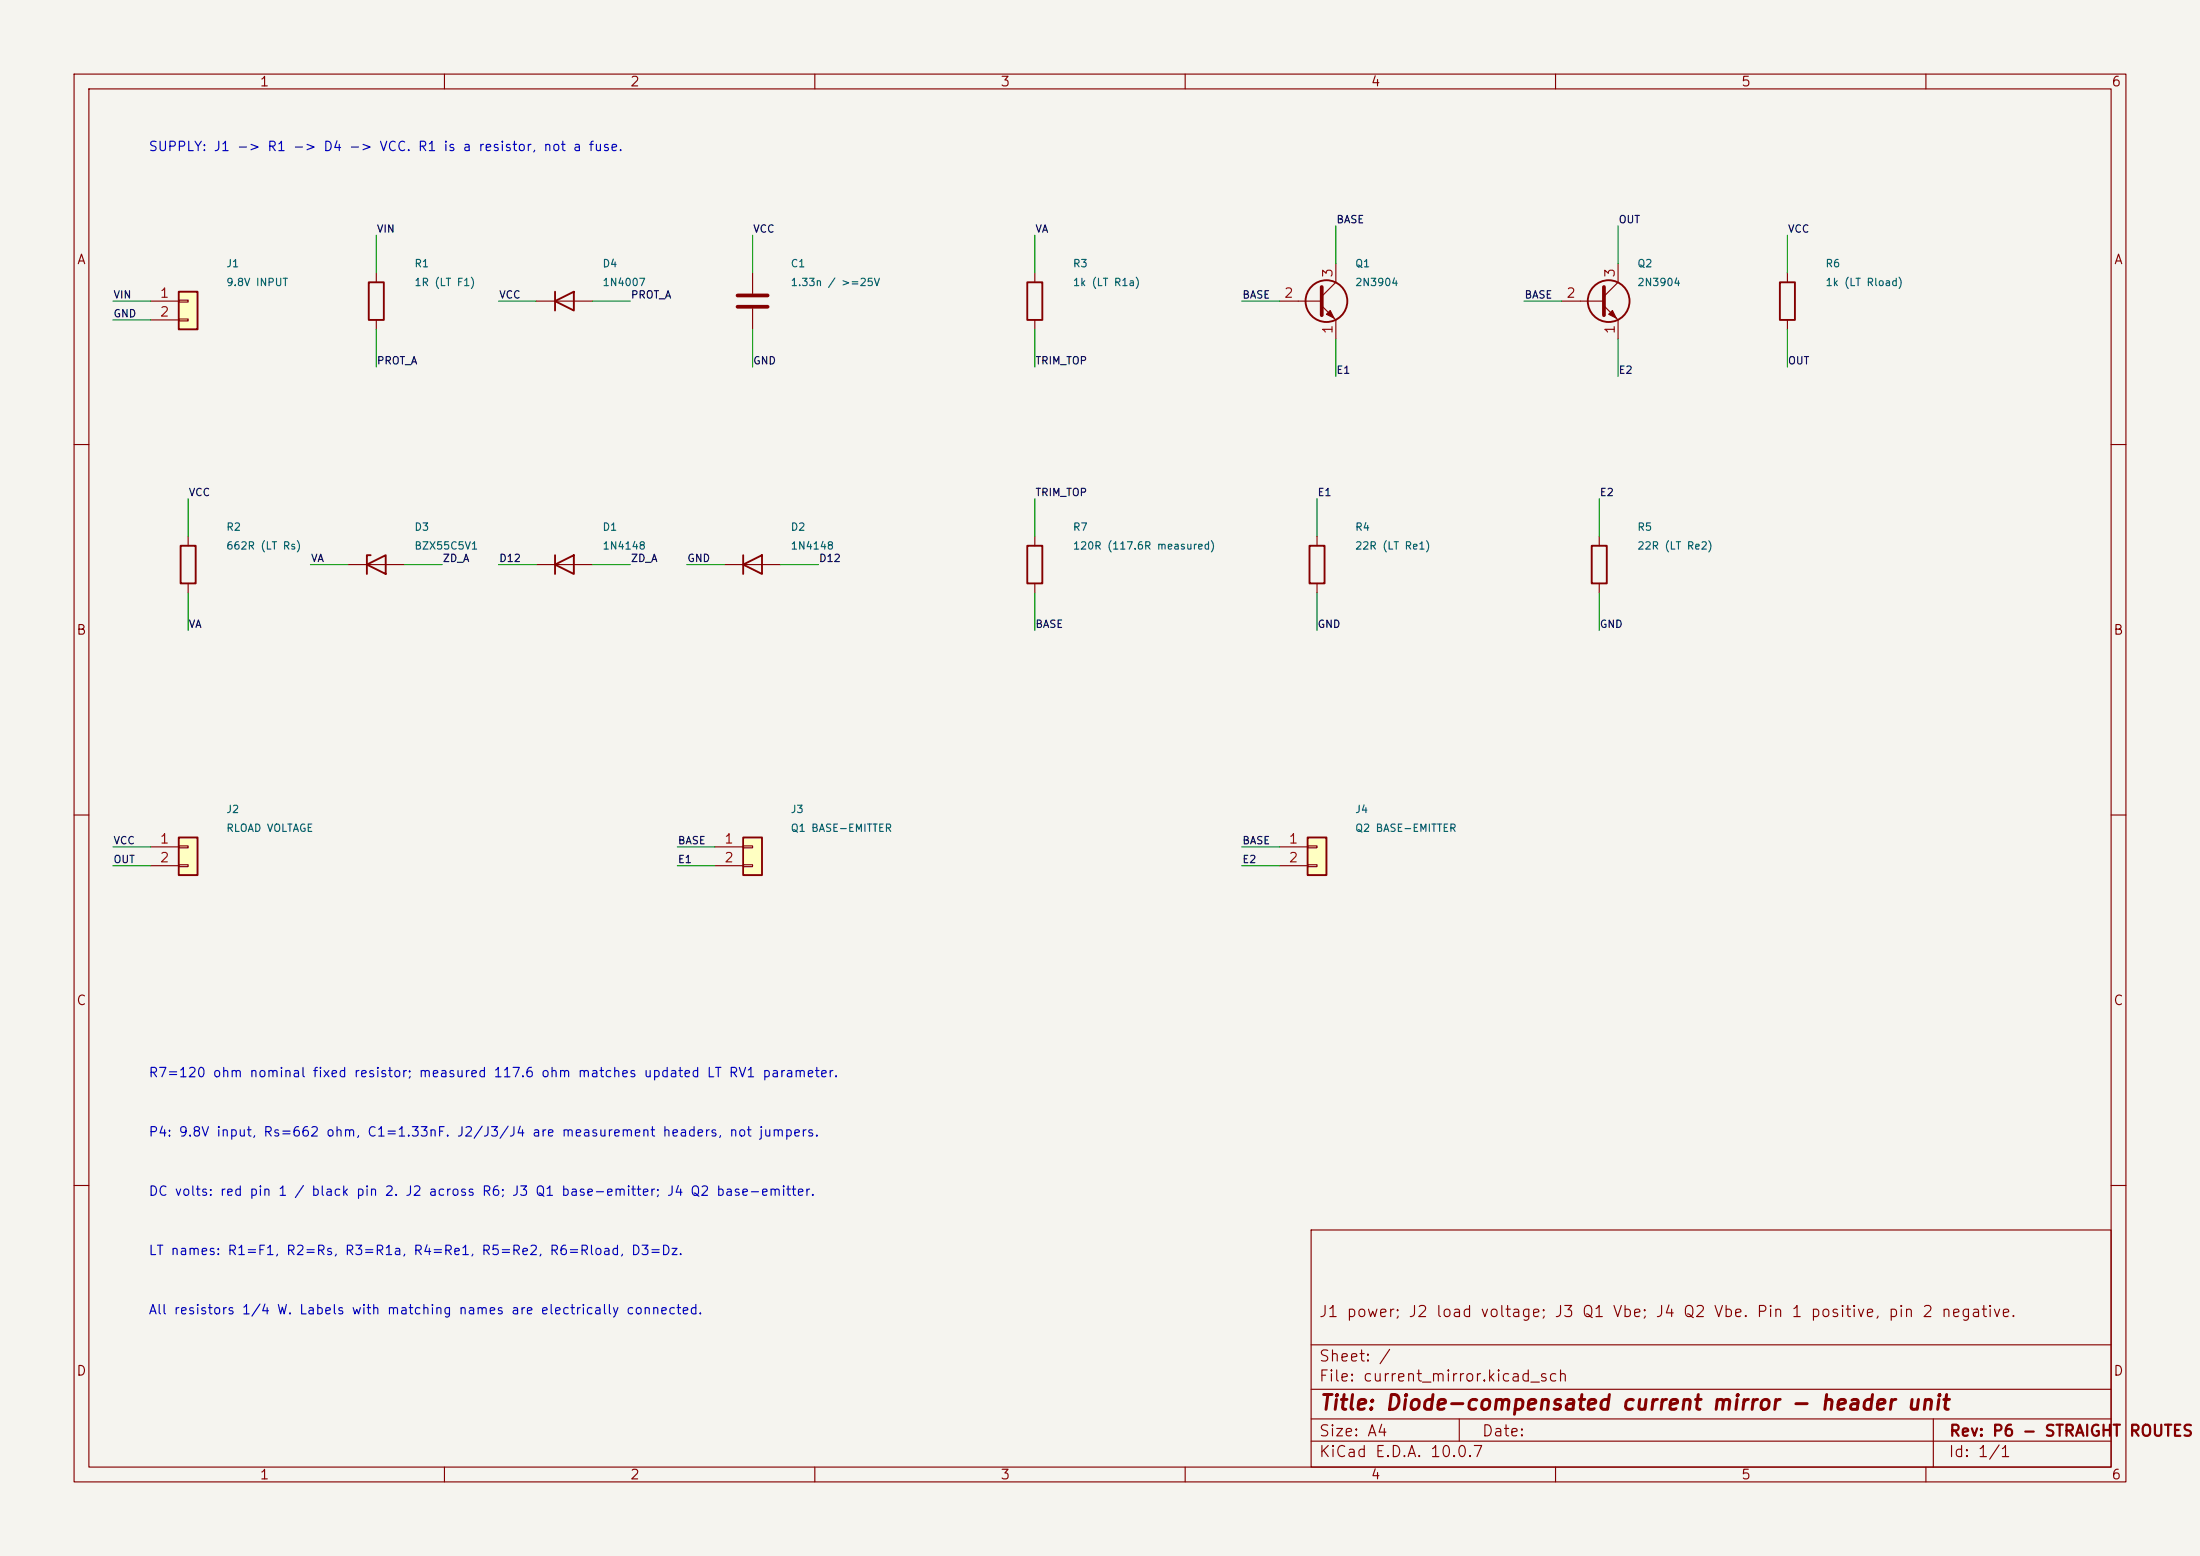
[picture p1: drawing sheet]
<svg xmlns="http://www.w3.org/2000/svg" width="297mm" height="210mm" viewBox="0 0 297 210" stroke-linecap="round" stroke-linejoin="round" font-family="sans-serif">
<path d="M0 0h297v210h-297z" fill="#f5f4ef" stroke="#f5f4ef" stroke-width=".14"/>
<g fill="none" stroke="#840000" stroke-width=".15">
<path d="M10 10h277v190h-277zM12 12h273v186h-273zM60 10v2M110 10v2M160 10v2M210 10v2M260 10v2M101.6 36.8v2.8M218.4 35.6v2.5l-1.9 1.9M101.6 41.7v2.8M210.8 40.6h5.7M216.5 41.3l1.9 1.9v2.5"/>
<path d="M10 60h2M47 76.2h7.6M177.8 72.4v1.3M177.8 78.7v1.3M285 60h2M10 110h2M285 110h2M10 160h2M177 166h108v32h-108zM285 160h2M60 198v2M110 198v2"/>
<path d="M160 198v2M177 194.5h108M177 191.5h108M177 187.5h108M177 181.5h108M197 191.5v3M210 198v2M260 198v2M261 191.5v6.5"/>
</g>
<g fill="none" stroke="#840000" stroke-width=".25">
<path d="M49.5 76.2l2.6-1.3v2.6zM50 74.9h-.5v2.6M176.8 73.7h2v5h-2z"/>
<circle cx="217.2" cy="40.6" r="2.82"/>
</g>
<path d="M99.6 39.9h4M216.5 38.7v3.8M99.6 41.4h4" fill="none" stroke="#840000" stroke-width=".51"/>
<path d="M217.2 42.4l.5-.5 .5 1z" fill="#840000" stroke="#840000" stroke-width=".15"/>
<path d="M24.1 39.4h2.6v5.1h-2.6z" fill="#ffffc2"/>
<path d="M24.1 39.4h2.6v5.1h-2.6z" fill="none" stroke="#840000" stroke-width=".25"/>
<path d="M20.3 40.6h3.8M20.3 43.2h3.8M24.1 40.5h1.3v.3h-1.3zM24.1 43.1h1.3v.2h-1.3z" fill="none" stroke="#840000" stroke-width=".15"/>
<path d="M176.5 113h2.6v5.1h-2.6z" fill="#ffffc2"/>
<g fill="none" stroke="#840000" stroke-width=".25">
<path d="M49.8 38.1h2v5.1h-2zM74.9 39.4v2.5M74.9 40.6l2.6-1.2v2.5zM74.9 76.2l2.6-1.3v2.6zM74.9 74.9v2.6M100.3 76.2l2.6-1.3v2.6zM100.3 74.9v2.6M138.7 73.7h2v5h-2zM176.5 113h2.6v5.1h-2.6z"/>
<circle cx="179.1" cy="40.6" r="2.82"/>
</g>
<g fill="none" stroke="#840000" stroke-width=".15">
<path d="M50.8 36.8v1.3M180.3 35.6v2.5l-1.9 1.9M50.8 43.2v1.3M72.4 40.6h7.6M172.7 40.6h5.7M178.4 41.3l1.9 1.9v2.5M72.4 76.2h7.6M97.8 76.2h7.6M139.7 72.4v1.3M139.7 78.7v1.3M172.7 114.3h3.8M172.7 116.8h3.8"/>
<path d="M176.5 114.2h1.3v.2h-1.3zM176.5 116.7h1.3v.3h-1.3z"/>
</g>
<path d="M178.4 38.7v3.8" fill="none" stroke="#840000" stroke-width=".51"/>
<path d="M179.1 42.4l.5-.5 .5 1z" fill="#840000" stroke="#840000" stroke-width=".15"/>
<path d="M100.3 113h2.6v5.1h-2.6z" fill="#ffffc2"/>
<path d="M100.3 113h2.6v5.1h-2.6z" fill="none" stroke="#840000" stroke-width=".25"/>
<path d="M96.5 114.3h3.8M96.5 116.8h3.8M100.3 114.2h1.3v.2h-1.3zM100.3 116.7h1.3v.3h-1.3z" fill="none" stroke="#840000" stroke-width=".15"/>
<path d="M24.1 113h2.6v5.1h-2.6z" fill="#ffffc2"/>
<path d="M138.7 38.1h2v5.1h-2zM240.3 38.1h2v5.1h-2zM24.4 73.7h2v5h-2zM214.9 73.7h2v5h-2zM24.1 113h2.6v5.1h-2.6z" fill="none" stroke="#840000" stroke-width=".25"/>
<path d="M139.7 36.8v1.3M241.3 36.8v1.3M139.7 43.2v1.3M241.3 43.2v1.3M25.4 72.4v1.3M25.4 78.7v1.3M215.9 72.4v1.3M215.9 78.7v1.3M20.3 114.3h3.8M20.3 116.8h3.8M24.1 114.2h1.3v.2h-1.3zM24.1 116.7h1.3v.3h-1.3z" fill="none" stroke="#840000" stroke-width=".15"/>
<g fill="none" stroke="#009600" stroke-width=".15">
<path d="M50.8 31.8v5M101.6 31.8v5M139.7 31.8v5M180.3 30.5v5.1M218.4 30.5v5.1M241.3 31.8v5M15.2 40.6h5.1M15.2 43.2h5.1M50.8 44.5v5M67.3 40.6h5.1M80 40.6h5.1M101.6 44.5v5"/>
<path d="M139.7 44.5v5M167.6 40.6h5.1M180.3 45.7v5.1M205.7 40.6h5.1M218.4 45.7v5.1M241.3 44.5v5M25.4 67.3v5.1M41.9 76.2h5.1M54.6 76.2h5.1M67.3 76.2h5.1M80 76.2h5.1M92.7 76.2h5.1"/>
<path d="M105.4 76.2h5.1M139.7 67.3v5.1M177.8 67.3v5.1M215.9 67.3v5.1M25.4 80v5.1M139.7 80v5.1M177.8 80v5.1M215.9 80v5.1M15.2 114.3h5.1M15.2 116.8h5.1M91.4 114.3h5.1M91.4 116.8h5.1"/>
<path d="M167.6 114.3h5.1M167.6 116.8h5.1"/>
</g>
<text font-size="2" fill="#840000" x="178" y="190.8">Title: Diode-compensated current mirror - header unit</text>
<g font-size="1.5" fill="#840000">
<text x="178" y="178.1">J1 power; J2 load voltage; J3 Q1 Vbe; J4 Q2 Vbe. Pin 1 positive, pin 2 negative.</text>
<text x="178" y="184.1">Sheet: /</text>
<text x="178" y="186.8">File: current_mirror.kicad_sch</text>
<text x="178" y="197">KiCad E.D.A. 10.0.7</text>
<text x="178" y="194.2">Size: A4</text>
<text x="200" y="194.2">Date:</text>
<text x="263" y="197">Id: 1/1</text>
<text x="263" y="194.2">Rev: P6 - STRAIGHT</text>
<text x="287.3" y="194.2">ROUTES</text>
</g>
<g font-size="1.3" fill="#840000">
<text x="35" y="12">1</text>
<text x="85" y="12">2</text>
<text x="135" y="12">3</text>
<text x="185" y="12">4</text>
<text x="235" y="12">5</text>
<text x="285" y="12">6</text>
<text x="10.3" y="36">A</text>
<text x="285.3" y="36">A</text>
<text x="10.2" y="86">B</text>
<text x="285.2" y="86">B</text>
<text x="10.2" y="136">C</text>
<text x="285.2" y="136">C</text>
<text x="10.2" y="186">D</text>
<text x="285.2" y="186">D</text>
<text x="35" y="200">1</text>
<text x="85" y="200">2</text>
<text x="135" y="200">3</text>
<text x="185" y="200">4</text>
<text x="235" y="200">5</text>
<text x="285" y="200">6</text>
</g>
<g font-size="1.3" fill="#0000c2">
<text x="20" y="20.7">SUPPLY: J1 -&gt; R1 -&gt; D4 -&gt; VCC. R1 is a resistor, not a fuse.</text>
<text x="20" y="145.7">R7=120 ohm nominal fixed resistor; measured 117.6 ohm matches updated LT RV1 parameter.</text>
<text x="20" y="153.7">P4: 9.8V input, Rs=662 ohm, C1=1.33nF. J2/J3/J4 are measurement headers, not jumpers.</text>
<text x="20" y="161.7">DC volts: red pin 1 / black pin 2. J2 across R6; J3 Q1 base-emitter; J4 Q2 base-emitter.</text>
<text x="20" y="169.7">LT names: R1=F1, R2=Rs, R3=R1a, R4=Re1, R5=Re2, R6=Rload, D3=Dz.</text>
<text x="20" y="177.7">All resistors 1/4 W. Labels with matching names are electrically connected.</text>
</g>
<g font-size="1.3" fill="#a90000">
<text x="21.5" y="40.5">1</text>
<text x="173.3" y="40.5">2</text>
<text x="180.2" y="37.6" transform="rotate(-90 180.2 37.6)">3</text>
<text x="211.4" y="40.5">2</text>
<text x="218.3" y="37.6" transform="rotate(-90 218.3 37.6)">3</text>
<text x="21.5" y="43">2</text>
<text x="180.2" y="45.2" transform="rotate(-90 180.2 45.2)">1</text>
<text x="218.3" y="45.2" transform="rotate(-90 218.3 45.2)">1</text>
<text x="21.5" y="114.2">1</text>
<text x="21.5" y="116.7">2</text>
<text x="97.7" y="114.2">1</text>
<text x="97.7" y="116.7">2</text>
<text x="173.9" y="114.2">1</text>
<text x="173.9" y="116.7">2</text>
</g>
<g font-size="1" fill="#0f0f0f">
<text x="50.8" y="31.6">VIN</text>
<text x="101.6" y="31.6">VCC</text>
<text x="139.7" y="31.6">VA</text>
<text x="180.3" y="30.4">BASE</text>
<text x="218.4" y="30.4">OUT</text>
<text x="241.3" y="31.6">VCC</text>
<text x="15.2" y="40.5">VIN</text>
<text x="67.3" y="40.5">VCC</text>
<text x="85.1" y="40.5">PROT_A</text>
<text x="167.6" y="40.5">BASE</text>
<text x="205.7" y="40.5">BASE</text>
<text x="15.2" y="43.1">GND</text>
<text x="50.8" y="49.4">PROT_A</text>
<text x="101.6" y="49.4">GND</text>
<text x="139.7" y="49.4">TRIM_TOP</text>
<text x="180.3" y="50.7">E1</text>
<text x="218.4" y="50.7">E2</text>
<text x="241.3" y="49.4">OUT</text>
<text x="25.4" y="67.2">VCC</text>
<text x="139.7" y="67.2">TRIM_TOP</text>
<text x="177.8" y="67.2">E1</text>
<text x="215.9" y="67.2">E2</text>
<text x="41.9" y="76.1">VA</text>
<text x="59.7" y="76.1">ZD_A</text>
<text x="67.3" y="76.1">D12</text>
<text x="85.1" y="76.1">ZD_A</text>
<text x="92.7" y="76.1">GND</text>
<text x="110.5" y="76.1">D12</text>
<text x="25.4" y="85">VA</text>
<text x="139.7" y="85">BASE</text>
<text x="177.8" y="85">GND</text>
<text x="215.9" y="85">GND</text>
<text x="15.2" y="116.7">OUT</text>
<text x="15.2" y="114.2">VCC</text>
<text x="91.4" y="116.7">E1</text>
<text x="91.4" y="114.2">BASE</text>
<text x="167.6" y="116.7">E2</text>
<text x="167.6" y="114.2">BASE</text>
</g>
<g font-size="1" fill="#006464">
<text x="30.5" y="36.3">J1</text>
<text x="30.5" y="38.9">9.8V INPUT</text>
<text x="55.9" y="36.3">R1</text>
<text x="55.9" y="38.9">1R (LT F1)</text>
<text x="81.3" y="36.3">D4</text>
<text x="81.3" y="38.9">1N4007</text>
<text x="106.7" y="36.3">C1</text>
<text x="106.7" y="38.9">1.33n / &gt;=25V</text>
<text x="144.8" y="36.3">R3</text>
<text x="144.8" y="38.9">1k (LT R1a)</text>
<text x="182.9" y="36.3">Q1</text>
<text x="182.9" y="38.9">2N3904</text>
<text x="221" y="36.3">Q2</text>
<text x="221" y="38.9">2N3904</text>
<text x="246.4" y="36.3">R6</text>
<text x="246.4" y="38.9">1k (LT Rload)</text>
<text x="30.5" y="71.9">R2</text>
<text x="55.9" y="71.9">D3</text>
<text x="81.3" y="71.9">D1</text>
<text x="106.7" y="71.9">D2</text>
<text x="144.8" y="71.9">R7</text>
<text x="182.9" y="71.9">R4</text>
<text x="221" y="71.9">R5</text>
<text x="30.5" y="74.4">662R (LT Rs)</text>
<text x="55.9" y="74.4">BZX55C5V1</text>
<text x="81.3" y="74.4">1N4148</text>
<text x="106.7" y="74.4">1N4148</text>
<text x="144.8" y="74.4">120R (117.6R measured)</text>
<text x="182.9" y="74.4">22R (LT Re1)</text>
<text x="221" y="74.4">22R (LT Re2)</text>
<text x="30.5" y="110">J2</text>
<text x="30.5" y="112.5">RLOAD VOLTAGE</text>
<text x="106.7" y="110">J3</text>
<text x="106.7" y="112.5">Q1 BASE-EMITTER</text>
<text x="182.9" y="110">J4</text>
<text x="182.9" y="112.5">Q2 BASE-EMITTER</text>
</g>
</svg>
